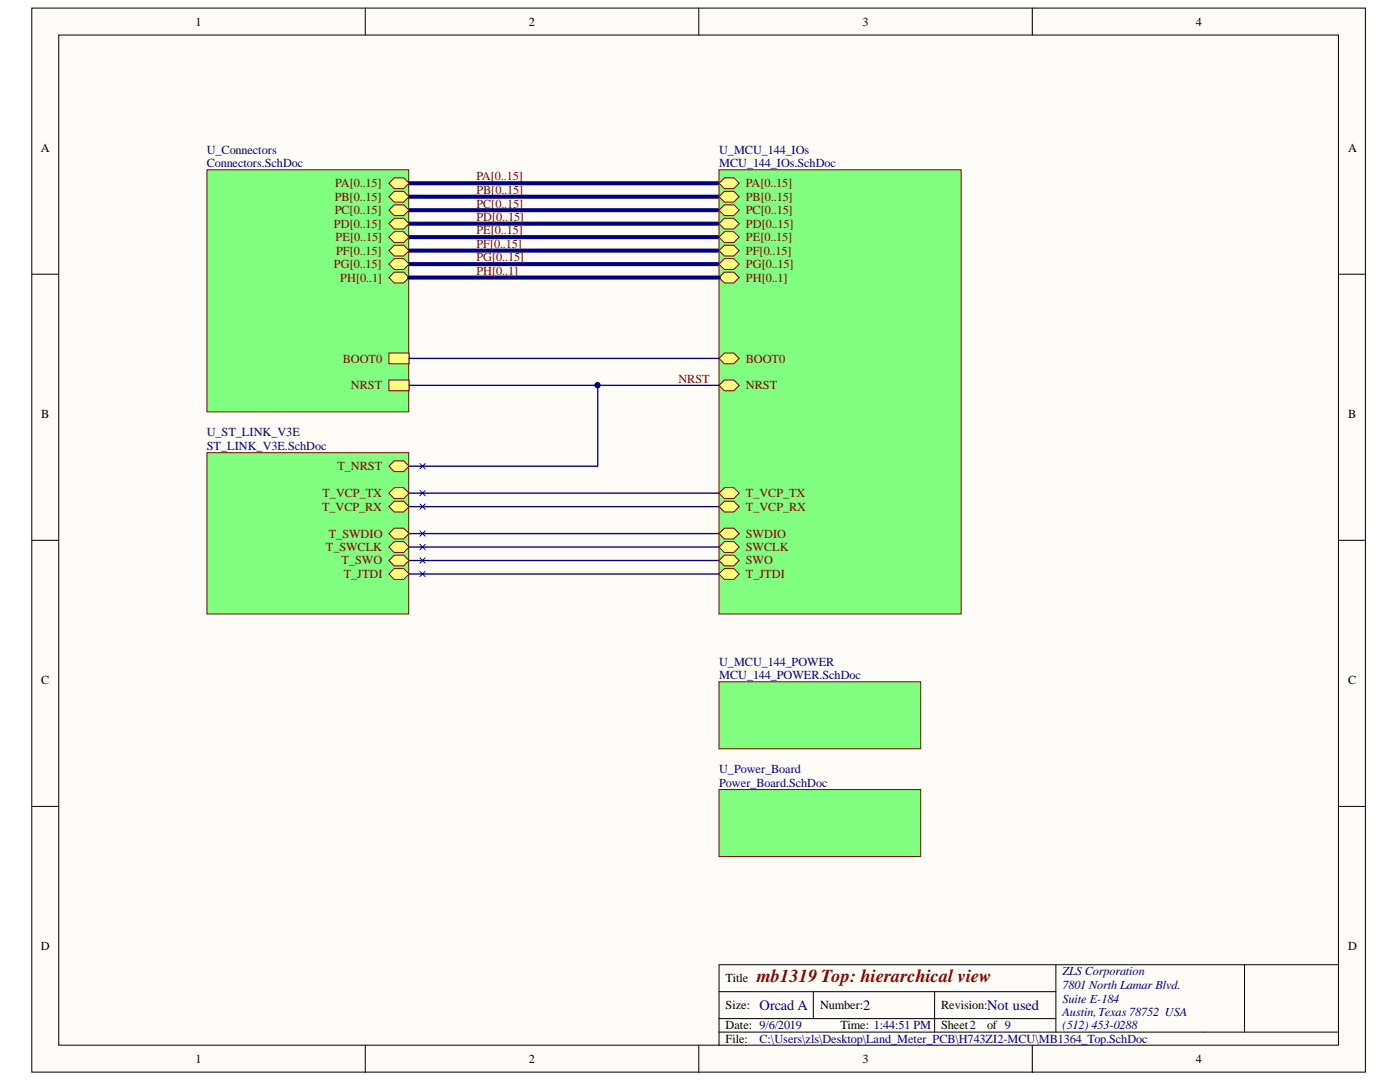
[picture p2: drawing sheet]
<svg xmlns="http://www.w3.org/2000/svg" width="279mm" height="216mm" viewBox="0 0 279 216" stroke-linecap="round" stroke-linejoin="round" font-family="sans-serif">
<g fill="#fffcf8" stroke="#000" stroke-width=".2">
<path d="M6.3 1.6h266.2v212.3h-266.2z"/>
<path d="M11.7 7h255.4v201.6h-255.4z"/>
</g>
<g fill="none" stroke="#000" stroke-width=".2">
<path d="M72.9 1.6v5.4M139.5 1.6v5.4M206 1.6v5.4M6.3 54.7h5.4M267.2 54.7h5.4M6.3 107.8h5.4M267.2 107.8h5.4M6.3 160.9h5.4M267.2 160.9h5.4M143.5 197.9h67.2M162.3 197.9v5.4M186.5 197.9v8"/>
<path d="M210.7 192.5v13.4M248.4 192.5h-104.9v16.1M267.2 192.5h-18.8v13.4M72.9 208.6v5.4M139.5 208.6v5.4M143.5 205.9h123.7M143.5 203.3h67.2M206 208.6v5.4"/>
</g>
<path d="M81.6 36.6h61.9M81.6 39.3h61.9M81.6 52.7h61.9M81.6 41.9h61.9M81.6 50h61.9M81.6 44.6h61.9M81.6 47.3h61.9" fill="none" stroke="#000080" stroke-width=".81"/>
<path d="M81.6 98.4h61.9M81.6 111.8h61.9M81.6 101.1h61.9M81.6 109.2h61.9M81.6 106.5h61.9" fill="none" stroke="#000080" stroke-width=".27"/>
<path d="M41.3 33.9h40.3v48.3h-40.3z" fill="#80ff80" stroke="#800000" stroke-width=".2"/>
<path d="M77.6 36.6l1.1-1.1h1.9l1 1.1-1 1h-1.9z" fill-rule="evenodd" fill="#ffff80"/>
<path d="M77.6 36.6l1.1-1.1h1.9l1 1.1-1 1h-1.9z" fill="none" stroke="#800000" stroke-width=".2"/>
<path d="M77.6 39.3l1.1-1.1h1.9l1 1.1-1 1h-1.9z" fill-rule="evenodd" fill="#ffff80"/>
<path d="M77.6 39.3l1.1-1.1h1.9l1 1.1-1 1h-1.9z" fill="none" stroke="#800000" stroke-width=".2"/>
<path d="M77.6 41.9l1.1-1h1.9l1 1-1 1.1h-1.9z" fill-rule="evenodd" fill="#ffff80"/>
<path d="M77.6 41.9l1.1-1h1.9l1 1-1 1.1h-1.9z" fill="none" stroke="#800000" stroke-width=".2"/>
<path d="M77.6 44.6l1.1-1h1.9l1 1-1 1.1h-1.9z" fill-rule="evenodd" fill="#ffff80"/>
<path d="M77.6 44.6l1.1-1h1.9l1 1-1 1.1h-1.9z" fill="none" stroke="#800000" stroke-width=".2"/>
<path d="M77.6 47.3l1.1-1.1h1.9l1 1.1-1 1.1h-1.9z" fill-rule="evenodd" fill="#ffff80"/>
<path d="M77.6 47.3l1.1-1.1h1.9l1 1.1-1 1.1h-1.9z" fill="none" stroke="#800000" stroke-width=".2"/>
<path d="M77.6 55.4l1.1-1.1h1.9l1 1.1-1 1.1h-1.9z" fill-rule="evenodd" fill="#ffff80"/>
<path d="M77.6 55.4l1.1-1.1h1.9l1 1.1-1 1.1h-1.9z" fill="none" stroke="#800000" stroke-width=".2"/>
<path d="M77.6 75.8h4v2.2h-4z" fill-rule="evenodd" fill="#ffff80"/>
<path d="M77.6 75.8h4v2.2h-4z" fill="none" stroke="#800000" stroke-width=".2"/>
<path d="M77.6 70.4h4v2.2h-4z" fill-rule="evenodd" fill="#ffff80"/>
<path d="M77.6 70.4h4v2.2h-4z" fill="none" stroke="#800000" stroke-width=".2"/>
<path d="M77.6 50l1.1-1.1h1.9l1 1.1-1 1.1h-1.9z" fill-rule="evenodd" fill="#ffff80"/>
<path d="M77.6 50l1.1-1.1h1.9l1 1.1-1 1.1h-1.9z" fill="none" stroke="#800000" stroke-width=".2"/>
<path d="M77.6 52.7l1.1-1.1h1.9l1 1.1-1 1.1h-1.9z" fill-rule="evenodd" fill="#ffff80"/>
<path d="M77.6 52.7l1.1-1.1h1.9l1 1.1-1 1.1h-1.9z" fill="none" stroke="#800000" stroke-width=".2"/>
<g fill="#80ff80" stroke="#800000" stroke-width=".2">
<path d="M143.5 157.6h40.3v13.3h-40.3z"/>
<path d="M143.5 33.9h48.3v88.6h-48.3z"/>
</g>
<path d="M143.5 76.9l1.1-1.1h1.9l1 1.1-1 1.1h-1.9z" fill-rule="evenodd" fill="#ffff80"/>
<path d="M143.5 76.9l1.1-1.1h1.9l1 1.1-1 1.1h-1.9z" fill="none" stroke="#800000" stroke-width=".2"/>
<path d="M143.5 71.5l1.1-1.1h1.9l1 1.1-1 1.1h-1.9z" fill-rule="evenodd" fill="#ffff80"/>
<path d="M143.5 71.5l1.1-1.1h1.9l1 1.1-1 1.1h-1.9z" fill="none" stroke="#800000" stroke-width=".2"/>
<path d="M143.5 111.8l1.1-1h1.9l1 1-1 1.1h-1.9z" fill-rule="evenodd" fill="#ffff80"/>
<path d="M143.5 111.8l1.1-1h1.9l1 1-1 1.1h-1.9z" fill="none" stroke="#800000" stroke-width=".2"/>
<path d="M143.5 109.2l1.1-1.1h1.9l1 1.1-1 1h-1.9z" fill-rule="evenodd" fill="#ffff80"/>
<path d="M143.5 109.2l1.1-1.1h1.9l1 1.1-1 1h-1.9z" fill="none" stroke="#800000" stroke-width=".2"/>
<path d="M143.5 106.5l1.1-1.1h1.9l1 1.1-1 1h-1.9z" fill-rule="evenodd" fill="#ffff80"/>
<path d="M143.5 106.5l1.1-1.1h1.9l1 1.1-1 1h-1.9z" fill="none" stroke="#800000" stroke-width=".2"/>
<path d="M143.5 98.4l1.1-1.1h1.9l1 1.1-1 1.1h-1.9z" fill-rule="evenodd" fill="#ffff80"/>
<path d="M143.5 98.4l1.1-1.1h1.9l1 1.1-1 1.1h-1.9z" fill="none" stroke="#800000" stroke-width=".2"/>
<path d="M143.5 101.1l1.1-1.1h1.9l1 1.1-1 1.1h-1.9z" fill-rule="evenodd" fill="#ffff80"/>
<path d="M143.5 101.1l1.1-1.1h1.9l1 1.1-1 1.1h-1.9z" fill="none" stroke="#800000" stroke-width=".2"/>
<path d="M143.5 36.6l1.1-1.1h1.9l1 1.1-1 1h-1.9z" fill-rule="evenodd" fill="#ffff80"/>
<path d="M143.5 36.6l1.1-1.1h1.9l1 1.1-1 1h-1.9z" fill="none" stroke="#800000" stroke-width=".2"/>
<path d="M143.5 39.3l1.1-1.1h1.9l1 1.1-1 1h-1.9z" fill-rule="evenodd" fill="#ffff80"/>
<path d="M143.5 39.3l1.1-1.1h1.9l1 1.1-1 1h-1.9z" fill="none" stroke="#800000" stroke-width=".2"/>
<path d="M143.5 41.9l1.1-1h1.9l1 1-1 1.1h-1.9z" fill-rule="evenodd" fill="#ffff80"/>
<path d="M143.5 41.9l1.1-1h1.9l1 1-1 1.1h-1.9z" fill="none" stroke="#800000" stroke-width=".2"/>
<path d="M143.5 44.6l1.1-1h1.9l1 1-1 1.1h-1.9z" fill-rule="evenodd" fill="#ffff80"/>
<path d="M143.5 44.6l1.1-1h1.9l1 1-1 1.1h-1.9z" fill="none" stroke="#800000" stroke-width=".2"/>
<path d="M143.5 47.3l1.1-1.1h1.9l1 1.1-1 1.1h-1.9z" fill-rule="evenodd" fill="#ffff80"/>
<path d="M143.5 47.3l1.1-1.1h1.9l1 1.1-1 1.1h-1.9z" fill="none" stroke="#800000" stroke-width=".2"/>
<path d="M143.5 55.4l1.1-1.1h1.9l1 1.1-1 1.1h-1.9z" fill-rule="evenodd" fill="#ffff80"/>
<path d="M143.5 55.4l1.1-1.1h1.9l1 1.1-1 1.1h-1.9z" fill="none" stroke="#800000" stroke-width=".2"/>
<path d="M143.5 114.5l1.1-1h1.9l1 1-1 1.1h-1.9z" fill-rule="evenodd" fill="#ffff80"/>
<path d="M143.5 114.5l1.1-1h1.9l1 1-1 1.1h-1.9z" fill="none" stroke="#800000" stroke-width=".2"/>
<path d="M143.5 52.7l1.1-1.1h1.9l1 1.1-1 1.1h-1.9z" fill-rule="evenodd" fill="#ffff80"/>
<path d="M143.5 52.7l1.1-1.1h1.9l1 1.1-1 1.1h-1.9z" fill="none" stroke="#800000" stroke-width=".2"/>
<path d="M143.5 50l1.1-1.1h1.9l1 1.1-1 1.1h-1.9z" fill-rule="evenodd" fill="#ffff80"/>
<path d="M143.5 50l1.1-1.1h1.9l1 1.1-1 1.1h-1.9z" fill="none" stroke="#800000" stroke-width=".2"/>
<path d="M143.5 136h40.3v13.4h-40.3z" fill="#80ff80" stroke="#800000" stroke-width=".2"/>
<path d="M81.6 71.5h61.9M119.3 76.9v16.1h-37.7" fill="none" stroke="#000080" stroke-width=".27"/>
<circle cx="119.3" cy="76.9" r=".5" fill="#000080" stroke="#000080" stroke-width=".2"/>
<path d="M41.3 90.3h40.3v32.2h-40.3z" fill="#80ff80" stroke="#800000" stroke-width=".2"/>
<path d="M77.6 93l1.1-1h1.9l1 1-1 1.1h-1.9z" fill-rule="evenodd" fill="#ffff80"/>
<path d="M77.6 93l1.1-1h1.9l1 1-1 1.1h-1.9z" fill="none" stroke="#800000" stroke-width=".2"/>
<path d="M77.6 106.5l1.1-1.1h1.9l1 1.1-1 1h-1.9z" fill-rule="evenodd" fill="#ffff80"/>
<path d="M77.6 106.5l1.1-1.1h1.9l1 1.1-1 1h-1.9z" fill="none" stroke="#800000" stroke-width=".2"/>
<path d="M77.6 98.4l1.1-1.1h1.9l1 1.1-1 1.1h-1.9z" fill-rule="evenodd" fill="#ffff80"/>
<path d="M77.6 98.4l1.1-1.1h1.9l1 1.1-1 1.1h-1.9z" fill="none" stroke="#800000" stroke-width=".2"/>
<path d="M77.6 101.1l1.1-1.1h1.9l1 1.1-1 1.1h-1.9z" fill-rule="evenodd" fill="#ffff80"/>
<path d="M77.6 101.1l1.1-1.1h1.9l1 1.1-1 1.1h-1.9z" fill="none" stroke="#800000" stroke-width=".2"/>
<path d="M77.6 109.2l1.1-1.1h1.9l1 1.1-1 1h-1.9z" fill-rule="evenodd" fill="#ffff80"/>
<path d="M77.6 109.2l1.1-1.1h1.9l1 1.1-1 1h-1.9z" fill="none" stroke="#800000" stroke-width=".2"/>
<path d="M77.6 111.8l1.1-1h1.9l1 1-1 1.1h-1.9z" fill-rule="evenodd" fill="#ffff80"/>
<path d="M77.6 111.8l1.1-1h1.9l1 1-1 1.1h-1.9z" fill="none" stroke="#800000" stroke-width=".2"/>
<path d="M77.6 114.5l1.1-1h1.9l1 1-1 1.1h-1.9z" fill-rule="evenodd" fill="#ffff80"/>
<path d="M77.6 114.5l1.1-1h1.9l1 1-1 1.1h-1.9z" fill="none" stroke="#800000" stroke-width=".2"/>
<g fill="none" stroke="#00f" stroke-width=".2">
<path d="M83.8 92.5l1.1 1.1M83.8 97.9l1.1 1M84.9 92.5l-1.1 1.1M84.9 97.9l-1.1 1M83.8 100.6l1.1 1M83.8 105.9l1.1 1.1M83.8 108.6l1.1 1.1M83.8 111.3l1.1 1.1M83.8 114l1.1 1.1M84.9 100.6l-1.1 1M84.9 105.9l-1.1 1.1M84.9 108.6l-1.1 1.1"/>
<path d="M84.9 111.3l-1.1 1.1M84.9 114l-1.1 1.1"/>
</g>
<path d="M81.6 55.4h61.9" fill="none" stroke="#000080" stroke-width=".81"/>
<path d="M81.6 76.9h61.9M81.6 114.5h61.9" fill="none" stroke="#000080" stroke-width=".27"/>
<circle cx="119.3" cy="76.9" r=".5" fill="#000080" stroke="#000080" stroke-width=".2"/>
<text font-size="3.6" fill="#800000" x="151.1" y="196">mb1319 Top: hierarchical view</text>
<g font-size="2.9" fill="#000080">
<text x="151.6" y="201.6">Orcad A</text>
<text x="172.3" y="201.6">2</text>
<text x="197" y="201.6">Not used</text>
</g>
<g font-size="2.5">
<text x="39" y="5.2">1</text>
<text x="105.6" y="5.2">2</text>
<text x="172.1" y="5.2">3</text>
<text x="238.7" y="5.2">4</text>
<text x="8.1" y="30.4">A</text>
<text x="269" y="30.4">A</text>
<text x="8.2" y="83.5">B</text>
<text x="269" y="83.5">B</text>
<text x="8.2" y="136.6">C</text>
<text x="269" y="136.6">C</text>
<text x="8.1" y="189.7">D</text>
<text x="269" y="189.7">D</text>
<text x="144.8" y="196">Title</text>
<text x="144.8" y="201.4">Size:</text>
<text x="163.7" y="201.4">Number:</text>
<text x="187.9" y="201.4">Revision:</text>
<text x="144.8" y="205.4">Date: 9/6/2019</text>
<text x="144.8" y="208.1">File:</text>
<text x="167.7" y="205.4">Time: 1:44:51 PM</text>
<text x="187.9" y="205.4">Sheet2</text>
<text x="197" y="205.4">of 9</text>
<text x="39" y="212.2">1</text>
<text x="105.6" y="212.2">2</text>
<text x="172.1" y="212.2">3</text>
<text x="238.7" y="212.2">4</text>
</g>
<g font-size="2.5" fill="#000080">
<text x="41.3" y="30.7">U_Connectors</text>
<text x="41.3" y="33.3">Connectors.SchDoc</text>
<text x="143.5" y="30.7">U_MCU_144_IOs</text>
<text x="143.5" y="33.3">MCU_144_IOs.SchDoc</text>
<text x="41.3" y="87.1">U_ST_LINK_V3E</text>
<text x="41.3" y="89.8">ST_LINK_V3E.SchDoc</text>
<text x="143.5" y="132.8">U_MCU_144_POWER</text>
<text x="143.5" y="135.5">MCU_144_POWER.SchDoc</text>
<text x="143.5" y="154.3">U_Power_Board</text>
<text x="143.5" y="157">Power_Board.SchDoc</text>
<text x="212" y="194.6">ZLS Corporation</text>
<text x="212" y="197.4">7801 North Lamar Blvd.</text>
<text x="212" y="200.1">Suite E-184</text>
<text x="212" y="202.8">Austin, Texas 78752 USA</text>
<text x="151.6" y="208.1">C:\Users\zls\Desktop\Land_Meter_PCB\H743ZI2-MCU\MB1364_Top.SchDoc</text>
<text x="212" y="205.4">(512) 453-0288</text>
</g>
<g font-size="2.5" fill="#800000">
<text x="66.8" y="40.1">PB[0..15]</text>
<text x="66.9" y="37.4">PA[0..15]</text>
<text x="95.1" y="36">PA[0..15]</text>
<text x="95.1" y="38.7">PB[0..15]</text>
<text x="95.1" y="41.4">PC[0..15]</text>
<text x="148.9" y="37.4">PA[0..15]</text>
<text x="148.9" y="40.1">PB[0..15]</text>
<text x="66.6" y="45.5">PD[0..15]</text>
<text x="66.8" y="42.8">PC[0..15]</text>
<text x="95.1" y="44.1">PD[0..15]</text>
<text x="95.1" y="46.8">PE[0..15]</text>
<text x="148.9" y="42.8">PC[0..15]</text>
<text x="148.9" y="45.5">PD[0..15]</text>
<text x="66.6" y="53.5">PG[0..15]</text>
<text x="67" y="48.1">PE[0..15]</text>
<text x="67.1" y="50.8">PF[0..15]</text>
<text x="95.1" y="49.5">PF[0..15]</text>
<text x="95.1" y="52.2">PG[0..15]</text>
<text x="148.9" y="48.1">PE[0..15]</text>
<text x="148.9" y="53.5">PG[0..15]</text>
<text x="148.9" y="50.8">PF[0..15]</text>
<text x="67.9" y="56.2">PH[0..1]</text>
<text x="95.1" y="54.9">PH[0..1]</text>
<text x="148.9" y="56.2">PH[0..1]</text>
<text x="68.4" y="72.4">BOOT0</text>
<text x="70" y="77.7">NRST</text>
<text x="135.4" y="76.4">NRST</text>
<text x="148.9" y="77.7">NRST</text>
<text x="148.9" y="72.4">BOOT0</text>
<text x="67.3" y="93.9">T_NRST</text>
<text x="64.3" y="101.9">T_VCP_RX</text>
<text x="64.4" y="99.2">T_VCP_TX</text>
<text x="148.9" y="99.2">T_VCP_TX</text>
<text x="148.9" y="101.9">T_VCP_RX</text>
<text x="65.6" y="107.3">T_SWDIO</text>
<text x="148.9" y="107.3">SWDIO</text>
<text x="65" y="110">T_SWCLK</text>
<text x="68.2" y="112.6">T_SWO</text>
<text x="148.9" y="112.6">SWO</text>
<text x="148.9" y="110">SWCLK</text>
<text x="68.6" y="115.3">T_JTDI</text>
<text x="148.9" y="115.3">T_JTDI</text>
</g>
</svg>
